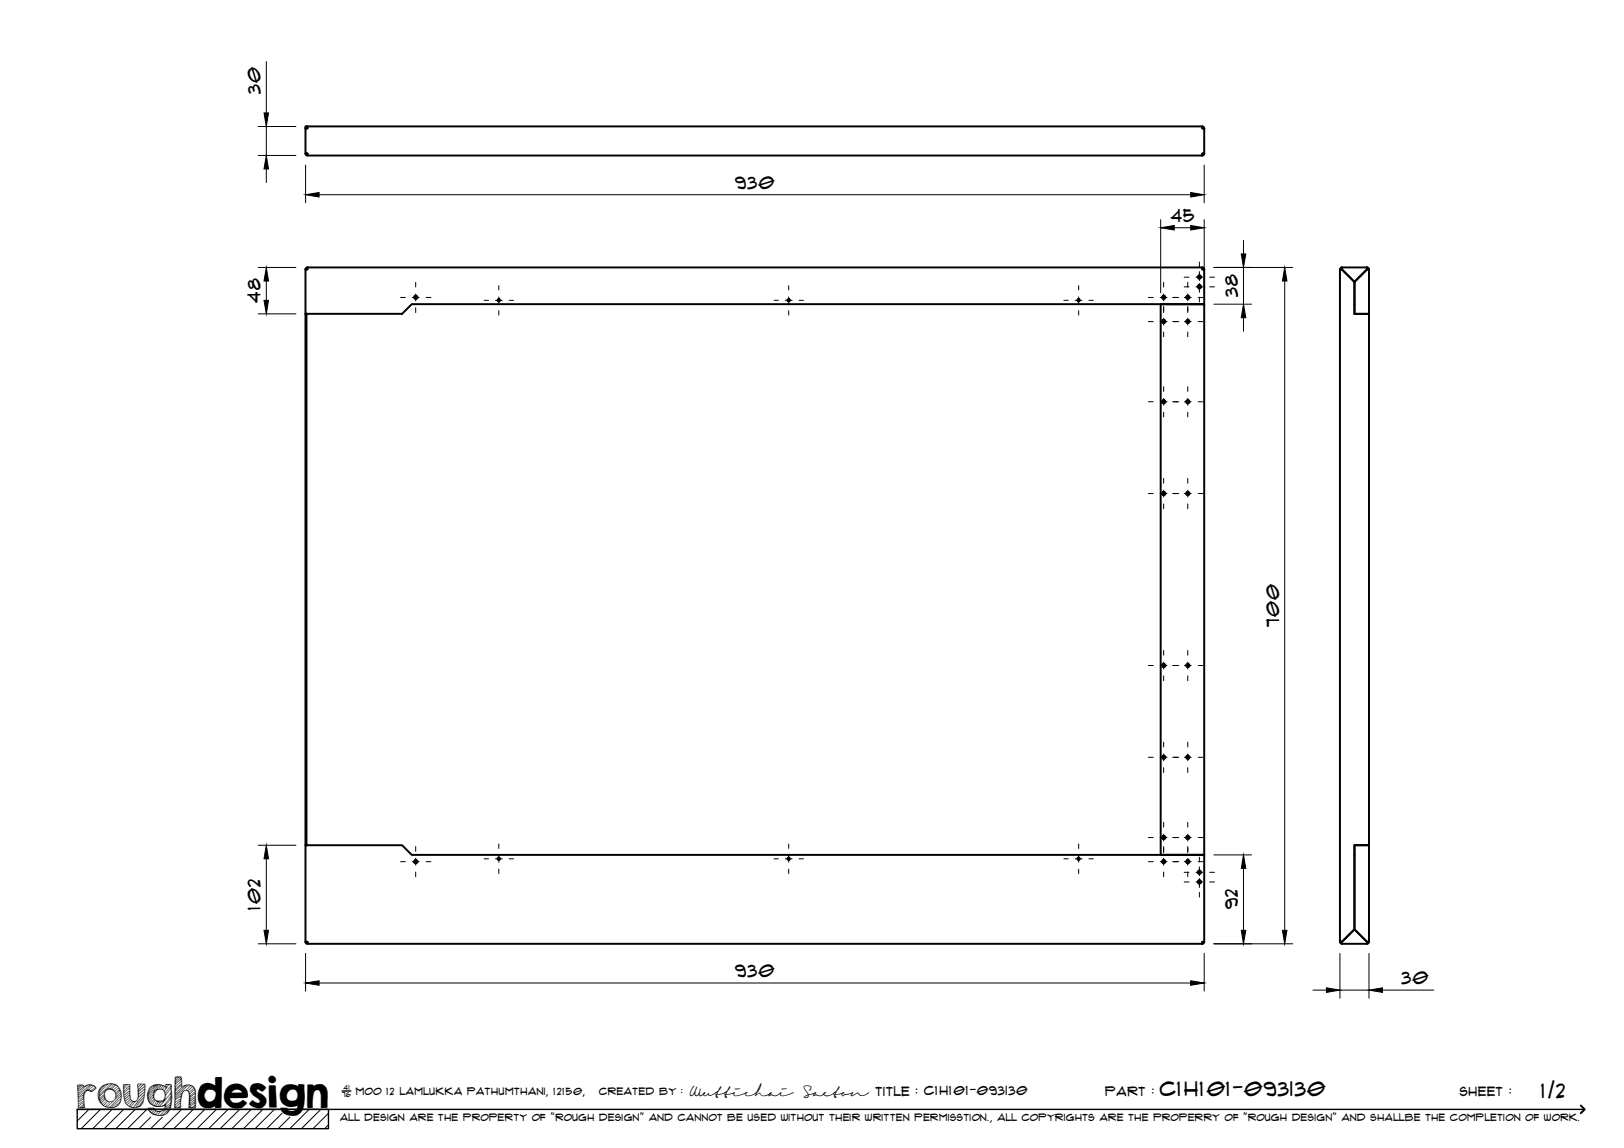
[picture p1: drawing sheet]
<svg xmlns="http://www.w3.org/2000/svg" width="420mm" height="297mm" viewBox="0 0 420 297" stroke-linecap="round" stroke-linejoin="round" font-family="sans-serif">
<!-- layer: Visible -->
<g fill="none" stroke="#000" stroke-width=".51">
<path d="M79 39.7h.1M79.3 32.8l-.3-.1v.5l.5-.2M79.5 40l-.5-.3 .1 .4 .4 .1h231.5M79.5 32.7l-.4 .2-.1 .3M79.5 32.7v.5h-.5v6.5h.5v.5M79.5 32.7h231.5M311 40l.6-.3-.2 .4-.4 .1M311 32.7l.4 .2 .2 .3-.6-.2M311 32.7v.5h.6v6.5h-.6v.5M311.6 39.7h.1M79.5 69.2v.5h-.5v11.5h25l2.5-2.5h205.1v-9h-.6v-.5M79.5 69.2l-.3 .1-.2 .4 .5-.2"/>
<path d="M79.5 69.2h231.5M300.3 78.7h11.3v142.5h-11.3zM311 69.2l.4 .1 .2 .4-.6-.2M311.3 78.7h.1M346.9 69.7h.3M347.2 69.7h-.5v174h.2M347.2 69.2v.5l3.2 3.2M347.2 69.2v.5M347.2 69.2h6.5M347.2 69.7l3.2 3.2M347.2 69.5l-.3 .2M347.2 69.2l-.4 .2-.1 .3h.2"/>
<path d="M350.4 72.9v8.3h3.8M350.4 78.7h.1M350.4 72.9l3.3-3.2h.5v11.5h-3.8zM353.7 69.2v.5l-3.3 3.2M353.7 69.2l.4 .2 .1 .3h-.5zM353.7 69.5l.2 .2M79 81.2v137.5h.3v-137.5M79 81.2h.3M353.9 81.2h.1M354.2 81.2v137.5h-3.8v21.8M354.2 81.2h.1M79 218.7h.1"/>
<path d="M353.9 218.7h.1M354.2 218.7h-3.8v21.8l3.3 3.2M354.2 218.7v25h-.5M354.2 218.7h.1M311 221.2h.6v22.5h-.6v.5M311 221.2h-204.5l-2.5-2.5h-25v25h.5v.5h231.5M311.3 221.2h.1M350.4 221.2h.1M79 243.7l.2 .4 .3 .1M79 243.7l.5 .3M311.6 243.7l-.2 .4-.4 .1M311.6 243.7l-.6 .3"/>
<path d="M346.9 243.7l.3 .2M347.2 243.7h-.3M347.2 243.7h-.5l.5 .5M350.4 240.5l3.3 3.2v.5h-6.5v-.5M350.4 240.5l-3.2 3.2v.5M350.4 240.5l-3.2 3.2M353.7 243.7v.5M353.7 243.7h.2M353.9 243.7h.3l-.1 .2-.4 .3M353.9 243.7l-.2 .2"/>
<circle cx="107.6" cy="76.9" r=".43"/>
<circle cx="129" cy="77.7" r=".31"/>
<circle cx="204.1" cy="77.7" r=".31"/>
<circle cx="279.1" cy="77.7" r=".31"/>
<circle cx="301.1" cy="76.9" r=".43"/>
<circle cx="307.3" cy="76.9" r=".43"/>
<circle cx="310.3" cy="71.7" r=".43"/>
<circle cx="310.3" cy="74.2" r=".43"/>
<circle cx="301.1" cy="83.2" r=".43"/>
<circle cx="307.3" cy="83.2" r=".43"/>
<circle cx="301.1" cy="103.9" r=".43"/>
<circle cx="307.3" cy="103.9" r=".43"/>
<circle cx="301.1" cy="127.7" r=".43"/>
<circle cx="307.3" cy="127.7" r=".43"/>
<circle cx="301.1" cy="172.2" r=".43"/>
<circle cx="307.3" cy="172.2" r=".43"/>
<circle cx="301.1" cy="195.9" r=".43"/>
<circle cx="307.3" cy="195.9" r=".43"/>
<circle cx="301.1" cy="216.7" r=".43"/>
<circle cx="307.3" cy="216.7" r=".43"/>
<circle cx="107.6" cy="222.9" r=".43"/>
<circle cx="129" cy="222.2" r=".31"/>
<circle cx="204.1" cy="222.2" r=".31"/>
<circle cx="279.1" cy="222.2" r=".31"/>
<circle cx="301.1" cy="222.9" r=".43"/>
<circle cx="307.3" cy="222.9" r=".43"/>
<circle cx="310.3" cy="228.2" r=".43"/>
<circle cx="310.3" cy="225.7" r=".43"/>
</g>
<g fill="#000">
<circle cx="79.3" cy="39.7" r=".25"/>
<circle cx="311.3" cy="33.2" r=".25"/>
<circle cx="311.3" cy="39.7" r=".25"/>
<circle cx="311.3" cy="69.7" r=".25"/>
<circle cx="79.3" cy="243.7" r=".25"/>
</g>
<!-- layer: TitleBlock -->
<path d="M20 287h65v5h-65zM20 287h390M88.5 282.3h2.3" fill="none" stroke="#000" stroke-width=".36"/>
<path d="M409 286.1l1 .9-1 1" fill="none" stroke="#000" stroke-width=".51"/>
<g fill="none" stroke="#000" stroke-width=".26">
<path d="M23 287l-3 3.1M26 287l-5 5M29 287l-5 5M32 287l-5 5M35 287l-5 5M38 287l-5 5M39 289.1l-3 2.9M42 289.1l-3 2.9M47 287l-5 5M50 287l-5 5M53 287l-5 5M56 287l-5 5"/>
<path d="M59 287l-5 5M62 287l-5 5M65 287l-5 5M68 287l-5 5M71 287l-5 5M73 288l-4 4M75 289.1l-3 2.9M80 287l-5 5M83 287l-5 5M85 288l-4 4M85 291l-1 1"/>
</g>
<!-- layer: Smart Centers -->
<g fill="none" stroke="#000" stroke-width=".26">
<path d="M103.6 77h1.3M106.7 77h1.8M107.5 73v1.3M107.5 76.1v1.8M107.5 79.6v1.3M110.2 77h1.3M125.2 77.7h1.2M128.2 77.7h1.7M129.1 73.9v1.1M129.1 76.8v1.8M131.7 77.7h1.2M200.2 77.7h1.2"/>
<path d="M203.2 77.7h1.7M204 73.9v1.1M204 76.8v1.8M206.7 77.7h1.2M275.2 77.7h1.2M278.2 77.7h1.8M279.1 73.9v1.1M279.1 76.8v1.8M281.7 77.7h1.2M297.1 77h1.3M300.2 77h1.7M301.1 73v1.3"/>
<path d="M301.1 76.1v1.8M301.1 79.3v1.6M303.4 77h1.6M306.4 71.7h1.2M306.4 74.2h1.2M306.4 77h1.8M307.3 73v1.3M307.3 76.1v1.8M307.3 79.3v1.6M309.4 71.7h1.8M309.4 74.2h1.8M310 77h1.2"/>
<path d="M310.3 67.8v1.2M310.3 70.3v2.3M310.3 73.3v2.3M310.3 76.9v1.2M313 71.7h1.2M313 74.2h1.2M129.1 80.4v1.1M204 80.4v1.1M279.1 80.4v1.1M297.1 83.2h1.3M300.2 83.2h1.7M301.1 82.3v1.8"/>
<path d="M301.1 85.9v1.2M303.4 83.2h1.6M306.4 83.2h1.8M307.3 82.3v1.8M307.3 85.9v1.2M310 83.2h1.2M297.1 104h1.3M300.2 104h1.7M301.1 100v1.3M301.1 103.1v1.7M301.1 106.6v1.3M303.4 104h1.6"/>
<path d="M306.4 104h1.8M307.3 100v1.3M307.3 103.1v1.7M307.3 106.6v1.3M310 104h1.2M297.1 127.7h1.3M300.2 127.7h1.7M301.1 123.8v1.2M301.1 126.8v1.8M301.1 130.4v1.2M303.4 127.7h1.6M306.4 127.7h1.8"/>
<path d="M307.3 123.8v1.2M307.3 126.8v1.8M307.3 130.4v1.2M310 127.7h1.2M297.1 172.2h1.3M300.2 172.2h1.7M301.1 168.3v1.2M301.1 171.3v1.8M301.1 174.9v1.2M303.4 172.2h1.6M306.4 172.2h1.8M307.3 168.3v1.2"/>
<path d="M307.3 171.3v1.8M307.3 174.9v1.2M310 172.2h1.2M297.1 195.9h1.3M300.2 195.9h1.7M301.1 192v1.3M301.1 195.1v1.8M301.1 198.6v1.3M303.4 195.9h1.6M306.4 195.9h1.8M307.3 192v1.3M307.3 195.1v1.8"/>
<path d="M307.3 198.6v1.3M310 195.9h1.2M107.5 219v1.3M129.1 218.4v1.1M204 218.4v1.1M279.1 218.4v1.1M297.1 216.7h1.3M300.2 216.7h1.7M301.1 212.8v1.2M301.1 215.8v1.8M301.1 219v1.6M303.4 216.7h1.6"/>
<path d="M306.4 216.7h1.8M307.3 212.8v1.2M307.3 215.8v1.8M307.3 219v1.6M310 216.7h1.2M103.6 223h1.3M106.7 223h1.8M107.5 222.1v1.7M107.5 225.6v1.3M110.2 223h1.3M125.2 222.2h1.2M128.2 222.2h1.7"/>
<path d="M129.1 221.3v1.8M129.1 224.9v1.1M131.7 222.2h1.2M200.2 222.2h1.2M203.2 222.2h1.7M204 221.3v1.8M204 224.9v1.1M206.7 222.2h1.2M275.2 222.2h1.2M278.2 222.2h1.8M279.1 221.3v1.8M279.1 224.9v1.1"/>
<path d="M281.7 222.2h1.2M297.1 223h1.3M300.2 223h1.7M301.1 222.1v1.7M301.1 225.6v1.3M303.4 223h1.6M306.4 225.7h1.2M306.4 228.2h1.2M306.4 223h1.8M307.3 222.1v1.7M307.3 225.6v1.3M309.4 225.7h1.8"/>
<path d="M309.4 228.2h1.8M310 223h1.2M310.3 221.8v1.2M310.3 224.3v2.3M310.3 227.3v2.3M310.3 230.9v1.2M313 225.7h1.2M313 228.2h1.2"/>
</g>
<!-- layer: FD_Dimensions -->
<g fill="none" stroke="#000" stroke-width=".26">
<path d="M68.9 15.9v13.3M66.8 32.7h9.8M68.9 32.7v7.5M66.8 40.2h9.8M68.9 43.7v3.5M79.1 42.7v9.8M82.5 50.4h225.6M300.3 56.8v18.9M303.8 58.9h4.3M311.6 42.7v9.8M311.6 56.8v18.9M66.8 69.2h9.8"/>
<path d="M68.9 72.7v5M314 69.2h20.5M314 78.7h9.8M321.7 62.2v3.5M321.7 69.2v9.5M332.4 72.7v168M66.8 81.2h9.8M321.7 82.2v3.5M66.8 218.7h9.8M68.9 222.2v18.5M314 221.2h9.8M321.7 224.7v16"/>
<path d="M66.8 244.2h9.8M79.1 246.7v9.7M82.5 254.3h225.6M311.6 246.7v9.7M314 244.2h20.5M339.7 256.2h3.5M346.7 246.7v11.6M346.7 256.2h7.5M354.2 246.7v11.6M357.7 256.2h13.3"/>
</g>
<g fill="#000" stroke="#000" stroke-width=".26">
<path d="M68.3 29.2h1.2l-.6 3.5zM68.9 40.2l.6 3.5h-1.2zM79.1 50.4l3.4-.6v1.2zM300.3 58.9l3.5-.6v1.2zM308.1 49.8l3.5 .6-3.5 .6zM308.1 58.3l3.5 .6-3.5 .6zM68.9 69.2l.6 3.5h-1.2zM68.3 77.7h1.2l-.6 3.5zM321.1 65.7h1.2l-.6 3.5zM332.4 69.2l.6 3.5h-1.2zM321.7 78.7l.6 3.5h-1.2zM68.9 218.7l.6 3.5h-1.2z"/>
<path d="M321.7 221.2l.6 3.5h-1.2zM68.3 240.7h1.2l-.6 3.5zM79.1 254.3l3.4-.5v1.1zM308.1 253.8l3.5 .5-3.5 .6zM321.1 240.7h1.2l-.6 3.5zM331.8 240.7h1.2l-.6 3.5zM343.2 255.6l3.5 .6-3.5 .6zM354.2 256.2l3.5-.6v1.2z"/>
</g>
<text font-size="9.7" x="19.9" y="286.8">roughdesign</text>
<g font-size="5.3">
<text x="300.1" y="283.6">C1H101-093I30</text>
<text x="398.7" y="284">1/2</text>
</g>
<g font-size="4.6">
<text x="67.4" y="24.3" transform="rotate(-90 67.4 24.3)">30</text>
<text x="190.2" y="48.9">930</text>
<text x="302.9" y="57.5">45</text>
<text x="320.2" y="76.9" transform="rotate(-90 320.2 76.9)">38</text>
<text x="67.4" y="78.3" transform="rotate(-90 67.4 78.3)">48</text>
<text x="330.9" y="162.2" transform="rotate(-90 330.9 162.2)">700</text>
<text x="67.4" y="235.4" transform="rotate(-90 67.4 235.4)">102</text>
<text x="320.2" y="235.3" transform="rotate(-90 320.2 235.3)">92</text>
<text x="190.2" y="252.8">930</text>
<text x="362.6" y="254.7">30</text>
</g>
<g font-size="3.4">
<text x="178.3" y="283.5">Wuttichai</text>
<text x="208.1" y="283.5">Saeton title : C1H101-093I30</text>
</g>
<g font-size="3.3">
<text x="286" y="283.5">Part :</text>
<text x="377.7" y="283.5">sheet :</text>
</g>
<g font-size="2.7">
<text x="92.1" y="283.3">moo 12 Lamlukka pathumthani, 12150,</text>
<text x="155" y="283.3">created by :</text>
</g>
<text font-size="2.6" x="88" y="290.1">all design are the property of &quot;rough design&quot; and cannot be used without their written permisstion., all copyrights are the properry of &quot;rough design&quot; and shallbe the completion of work.</text>
<g font-size="1.9">
<text x="88.5" y="283.9">76</text>
<text x="88.9" y="282.1">41</text>
</g>
</svg>
